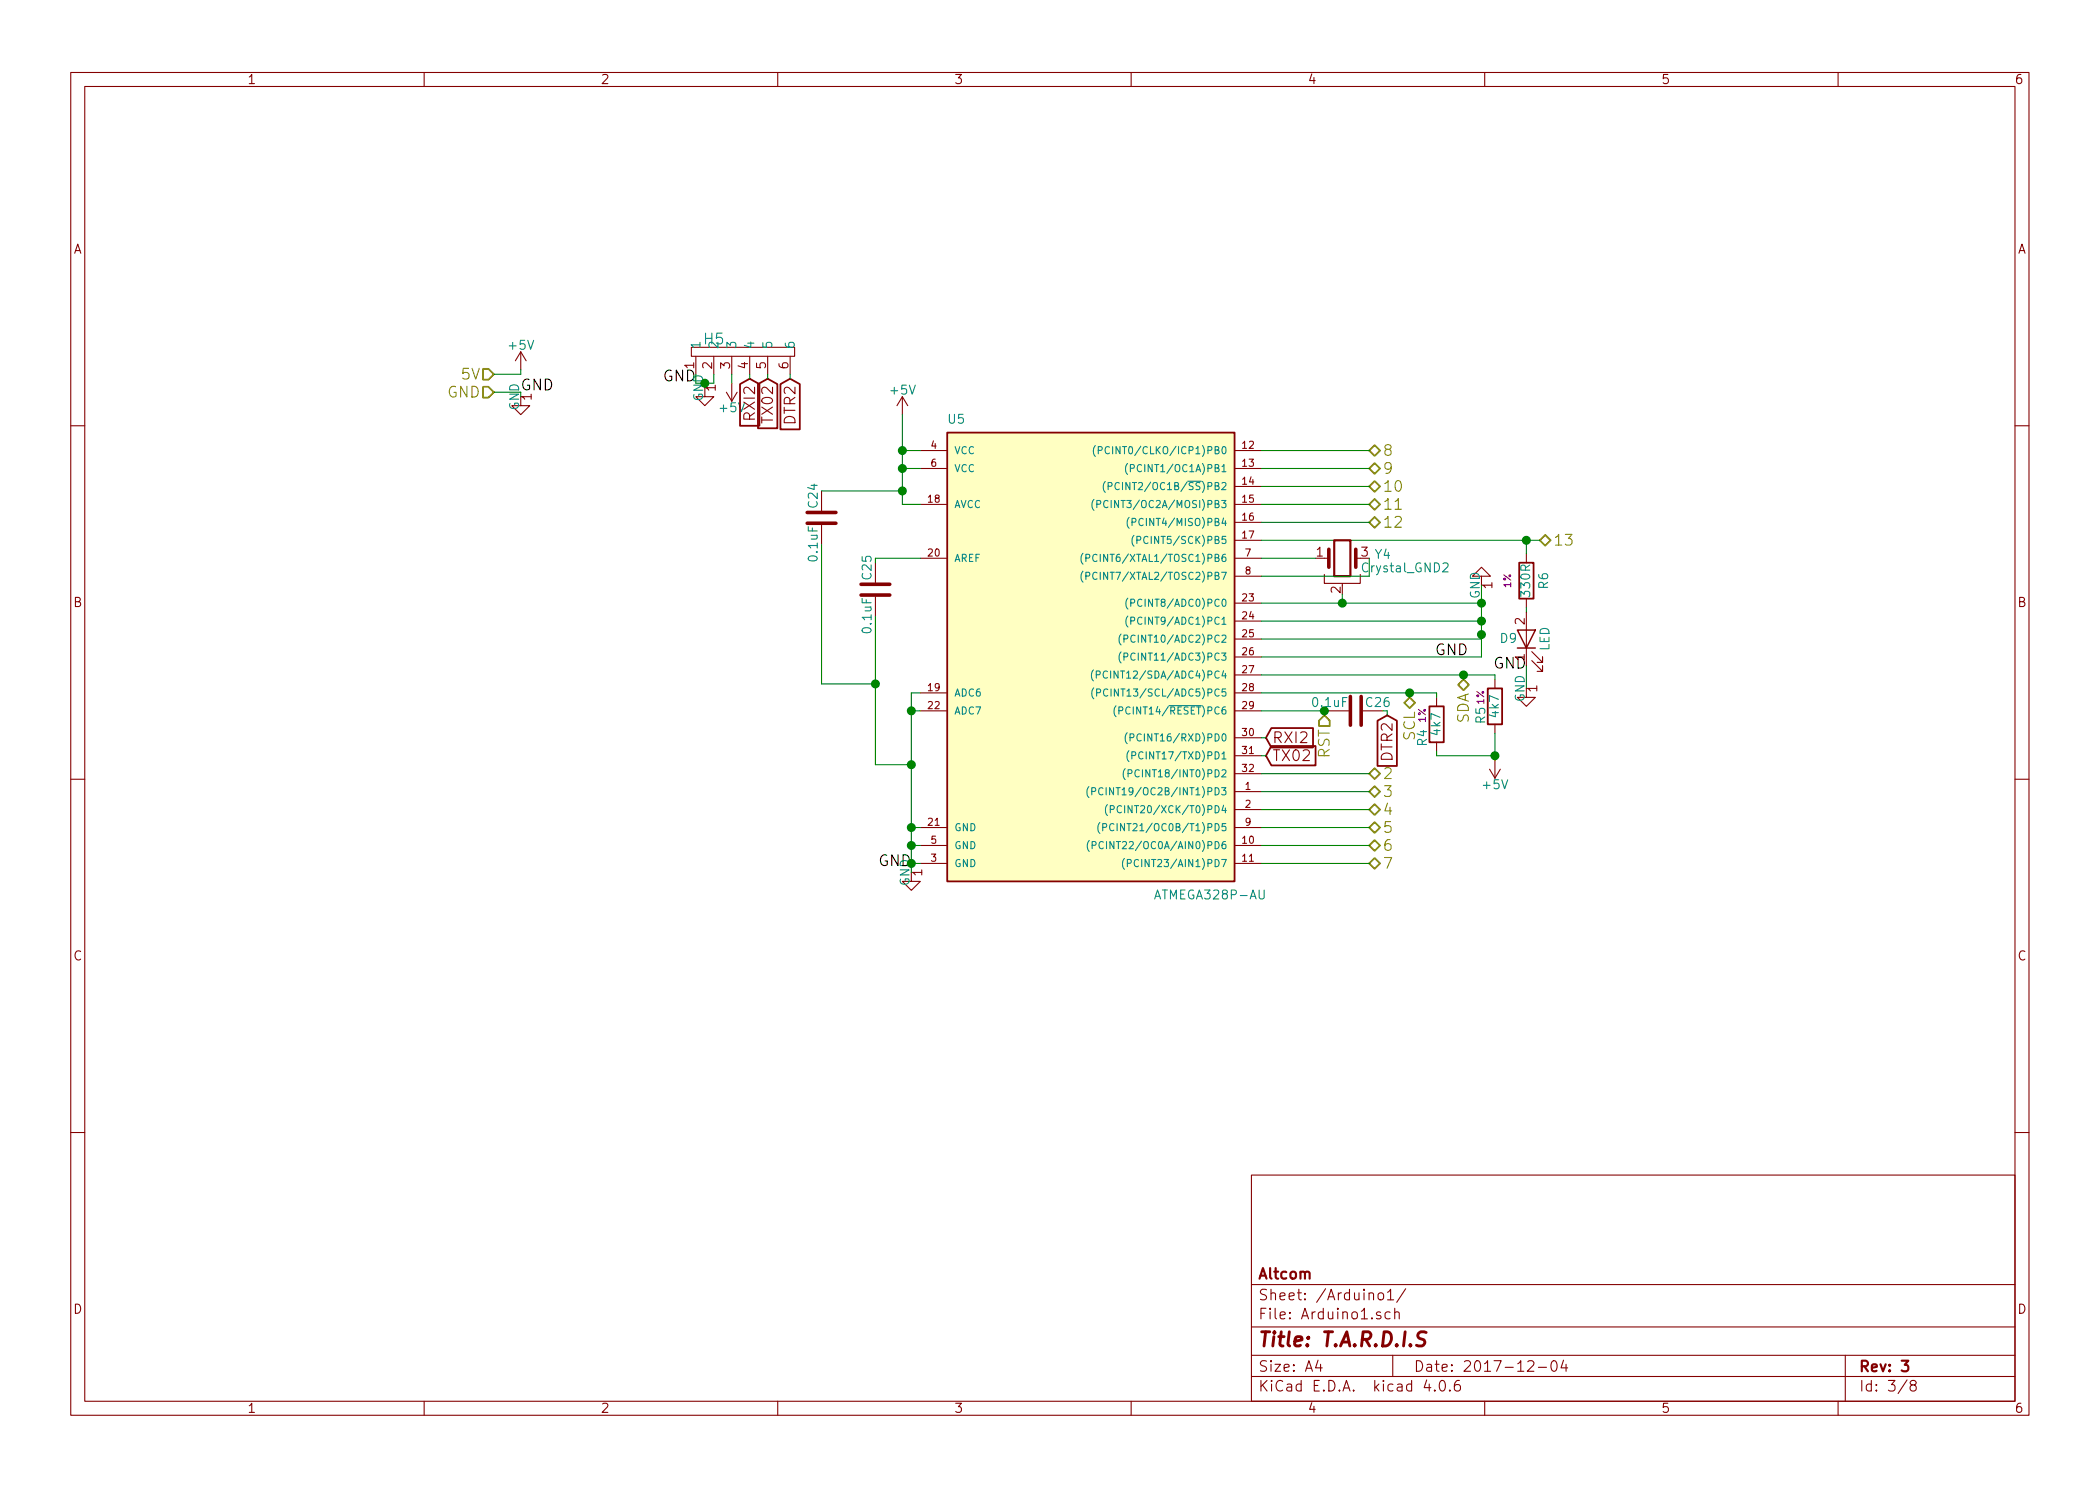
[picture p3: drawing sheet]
EESchema Schematic File Version 2
LIBS:Tardis-rescue
LIBS:power
LIBS:device
LIBS:transistors
LIBS:conn
LIBS:linear
LIBS:regul
LIBS:74xx
LIBS:cmos4000
LIBS:adc-dac
LIBS:memory
LIBS:xilinx
LIBS:microcontrollers
LIBS:dsp
LIBS:microchip
LIBS:analog_switches
LIBS:motorola
LIBS:texas
LIBS:intel
LIBS:audio
LIBS:interface
LIBS:digital-audio
LIBS:philips
LIBS:display
LIBS:cypress
LIBS:siliconi
LIBS:opto
LIBS:atmel
LIBS:contrib
LIBS:valves
LIBS:Tardis
LIBS:Tardis-cache
EELAYER 25 0
EELAYER END
$Descr A4 11693 8268
encoding utf-8
Sheet 3 8
Title "T.A.R.D.I.S"
Date "2017-12-04"
Rev "3"
Comp "Altcom"
Comment1 ""
Comment2 ""
Comment3 ""
Comment4 ""
$EndDescr
Text HLabel 2750 2175 0    60   Input ~ 0
GND
$Comp
L +5V #PWR40
U 1 1
P 2900 2050
F 0 "#PWR40" H 2900 1900 50  0001 C CNN
F 1 "+5V" H 2900 2190 50  0000 C CNN
F 2 "" H 2900 2050 50  0001 C CNN
F 3 "" H 2900 2050 50  0001 C CNN
	1    2900 2050
	1    0    0    -1  
$EndComp
Text HLabel 2750 2075 0    60   Input ~ 0
5V
Wire Wire Line
	2750 2075 2900 2075
Wire Wire Line
	2900 2075 2900 2050
$Comp
L GND-RESCUE-Tardis #PWR41
U 1 1
P 2900 2200
F 0 "#PWR41" H 2900 1950 50  0001 C CNN
F 1 "GND" H 2900 2050 50  0001 C CNN
F 2 "" H 2900 2200 50  0001 C CNN
F 3 "" H 2900 2200 50  0001 C CNN
	1    2900 2200
	1    0    0    -1  
$EndComp
Wire Wire Line
	2750 2175 2900 2175
Wire Wire Line
	2900 2175 2900 2200
Text Label 2900 2175 0    60   ~ 0
GND
$Comp
L Header1 H5
U 1 1
P 4075 1975
F 0 "H5" H 3975 2075 60  0000 C CNN
F 1 "Header1" H 4075 2000 60  0001 C CNN
F 2 "Pin_Headers:Pin_Header_Straight_1x06_Pitch2.54mm" H 4075 1975 60  0001 C CNN
F 3 "" H 4075 1975 60  0001 C CNN
	1    4075 1975
	1    0    0    -1  
$EndComp
Text Label 3875 2125 2    60   ~ 0
GND
$Comp
L ATMEGA328P-AU U5
U 1 1
P 6025 3600
F 0 "U5" H 5275 4850 50  0000 L BNN
F 1 "ATMEGA328P-AU" H 6425 2200 50  0000 L BNN
F 2 "Housings_QFP:TQFP-32_7x7mm_Pitch0.8mm" H 6025 3600 50  0001 C CIN
F 3 "" H 6025 3600 50  0001 C CNN
	1    6025 3600
	1    0    0    -1  
$EndComp
Text HLabel 7625 4300 2    60   BiDi ~ 0
2
Text HLabel 7625 4400 2    60   BiDi ~ 0
3
Text HLabel 7625 4500 2    60   BiDi ~ 0
4
Text HLabel 7625 4600 2    60   BiDi ~ 0
5
Text HLabel 7625 4700 2    60   BiDi ~ 0
6
Text HLabel 7625 4800 2    60   BiDi ~ 0
7
Text HLabel 7625 2500 2    60   BiDi ~ 0
8
Text HLabel 7625 2600 2    60   BiDi ~ 0
9
Text HLabel 7625 2700 2    60   BiDi ~ 0
10
Text HLabel 7625 2800 2    60   BiDi ~ 0
11
Text HLabel 7625 2900 2    60   BiDi ~ 0
12
Text HLabel 8575 3000 2    60   BiDi ~ 0
13
Wire Wire Line
	7025 2500 7625 2500
Wire Wire Line
	7025 2600 7625 2600
Wire Wire Line
	7025 2700 7625 2700
Wire Wire Line
	7025 2800 7625 2800
Wire Wire Line
	7025 2900 7625 2900
Wire Wire Line
	7025 3000 8575 3000
$Comp
L R R6
U 1 1
P 8500 3225
F 0 "R6" V 8400 3225 50  0000 C CNN
F 1 "330R" V 8500 3225 50  0000 C CNN
F 2 "Resistors_SMD:R_0603_HandSoldering" V 8430 3225 50  0001 C CNN
F 3 "" H 8500 3225 50  0001 C CNN
F 4 "1%" V 8600 3225 39  0000 C CNN "%"
	1    8500 3225
	-1   0    0    1   
$EndComp
$Comp
L LED D9
U 1 1
P 8500 3550
F 0 "D9" V 8500 3650 50  0000 C CNN
F 1 "LED" H 8500 3450 50  0000 C CNN
F 2 "LEDs:LED_0805_HandSoldering" H 8500 3550 50  0001 C CNN
F 3 "" H 8500 3550 50  0001 C CNN
	1    8500 3550
	0    -1   -1   0   
$EndComp
Text Label 8500 3725 2    60   ~ 0
GND
Wire Wire Line
	8500 3375 8500 3400
Wire Wire Line
	8500 3075 8500 3000
Connection ~ 8500 3000
Wire Wire Line
	8500 3700 8500 3825
$Comp
L GND-RESCUE-Tardis #PWR48
U 1 1
P 8500 3825
F 0 "#PWR48" H 8500 3575 50  0001 C CNN
F 1 "GND" H 8500 3675 50  0001 C CNN
F 2 "" H 8500 3825 50  0001 C CNN
F 3 "" H 8500 3825 50  0001 C CNN
	1    8500 3825
	1    0    0    -1  
$EndComp
$Comp
L GND-RESCUE-Tardis #PWR46
U 1 1
P 8250 3250
F 0 "#PWR46" H 8250 3000 50  0001 C CNN
F 1 "GND" H 8250 3100 50  0001 C CNN
F 2 "" H 8250 3250 50  0001 C CNN
F 3 "" H 8250 3250 50  0001 C CNN
	1    8250 3250
	-1   0    0    1   
$EndComp
Wire Wire Line
	7025 3350 8250 3350
Wire Wire Line
	8250 3250 8250 3650
Wire Wire Line
	7025 3450 8250 3450
Connection ~ 8250 3450
Wire Wire Line
	7025 3550 8250 3550
Wire Wire Line
	8250 3550 8250 3525
Connection ~ 8250 3525
Wire Wire Line
	8250 3650 7025 3650
Text Label 8175 3650 2    60   ~ 0
GND
Text HLabel 7850 3875 3    60   BiDi ~ 0
SCL
Text HLabel 8150 3775 3    60   BiDi ~ 0
SDA
$Comp
L R R4
U 1 1
P 8000 4025
F 0 "R4" V 8075 4100 50  0000 C CNN
F 1 "4k7" V 8000 4025 50  0000 C CNN
F 2 "Resistors_SMD:R_0603_HandSoldering" V 7930 4025 50  0001 C CNN
F 3 "" H 8000 4025 50  0001 C CNN
F 4 "1%" V 8075 3975 39  0000 C CNN "%"
	1    8000 4025
	-1   0    0    1   
$EndComp
$Comp
L R R5
U 1 1
P 8325 3925
F 0 "R5" V 8400 3975 50  0000 C CNN
F 1 "4k7" V 8325 3925 50  0000 C CNN
F 2 "Resistors_SMD:R_0603_HandSoldering" V 8255 3925 50  0001 C CNN
F 3 "" H 8325 3925 50  0001 C CNN
F 4 "1%" V 8400 3875 39  0000 C CNN "%"
	1    8325 3925
	-1   0    0    1   
$EndComp
$Comp
L +5V #PWR47
U 1 1
P 8325 4225
F 0 "#PWR47" H 8325 4075 50  0001 C CNN
F 1 "+5V" H 8325 4365 50  0000 C CNN
F 2 "" H 8325 4225 50  0001 C CNN
F 3 "" H 8325 4225 50  0001 C CNN
	1    8325 4225
	-1   0    0    1   
$EndComp
Connection ~ 8250 3350
Wire Wire Line
	7025 4300 7625 4300
Wire Wire Line
	7025 4400 7625 4400
Wire Wire Line
	7025 4500 7625 4500
Wire Wire Line
	7625 4600 7025 4600
Wire Wire Line
	7025 4700 7625 4700
Wire Wire Line
	7625 4800 7025 4800
Wire Wire Line
	7025 3750 8325 3750
Wire Wire Line
	8325 3750 8325 3775
Wire Wire Line
	8150 3775 8150 3750
Connection ~ 8150 3750
Wire Wire Line
	7025 3850 8000 3850
Wire Wire Line
	8000 3850 8000 3875
Wire Wire Line
	7850 3875 7850 3850
Connection ~ 7850 3850
Wire Wire Line
	8000 4175 8000 4200
Wire Wire Line
	8000 4200 8325 4200
Wire Wire Line
	8325 4075 8325 4225
Connection ~ 8325 4200
$Comp
L +5V #PWR43
U 1 1
P 4075 2125
F 0 "#PWR43" H 4075 1975 50  0001 C CNN
F 1 "+5V" H 4075 2265 50  0000 C CNN
F 2 "" H 4075 2125 50  0001 C CNN
F 3 "" H 4075 2125 50  0001 C CNN
	1    4075 2125
	-1   0    0    1   
$EndComp
Wire Wire Line
	4075 2075 4075 2125
Text GLabel 4175 2100 3    60   Input ~ 0
RXI2
Text GLabel 4275 2100 3    60   Input ~ 0
TX02
Text GLabel 4400 2100 3    60   Input ~ 0
DTR2
Wire Wire Line
	4175 2075 4175 2100
Wire Wire Line
	4275 2075 4275 2100
Wire Wire Line
	4400 2075 4400 2100
$Comp
L GND-RESCUE-Tardis #PWR42
U 1 1
P 3925 2150
F 0 "#PWR42" H 3925 1900 50  0001 C CNN
F 1 "GND" H 3925 2000 50  0001 C CNN
F 2 "" H 3925 2150 50  0001 C CNN
F 3 "" H 3925 2150 50  0001 C CNN
	1    3925 2150
	1    0    0    -1  
$EndComp
Wire Wire Line
	3875 2075 3875 2125
Wire Wire Line
	3875 2125 3975 2125
Wire Wire Line
	3975 2125 3975 2075
Wire Wire Line
	3925 2125 3925 2150
Connection ~ 3925 2125
Text HLabel 7375 3975 3    60   Input ~ 0
RST
$Comp
L C C26
U 1 1
P 7550 3950
F 0 "C26" V 7500 4000 50  0000 L CNN
F 1 "0.1uF" V 7500 3700 50  0000 L CNN
F 2 "Capacitors_SMD:C_0603_HandSoldering" H 7588 3800 50  0001 C CNN
F 3 "" H 7550 3950 50  0001 C CNN
	1    7550 3950
	0    1    1    0   
$EndComp
Text GLabel 7725 3975 3    60   Input ~ 0
DTR2
Wire Wire Line
	7725 3975 7725 3950
Wire Wire Line
	7725 3950 7700 3950
Wire Wire Line
	7025 3950 7400 3950
Wire Wire Line
	7375 3975 7375 3950
Connection ~ 7375 3950
$Comp
L GND-RESCUE-Tardis #PWR45
U 1 1
P 5075 4850
F 0 "#PWR45" H 5075 4600 50  0001 C CNN
F 1 "GND" H 5075 4700 50  0001 C CNN
F 2 "" H 5075 4850 50  0001 C CNN
F 3 "" H 5075 4850 50  0001 C CNN
	1    5075 4850
	1    0    0    -1  
$EndComp
Text Label 5075 4825 2    60   ~ 0
GND
Wire Wire Line
	5075 4600 5125 4600
Wire Wire Line
	5075 3850 5075 4850
Wire Wire Line
	5125 4800 5075 4800
Connection ~ 5075 4800
Wire Wire Line
	5125 4700 5075 4700
Connection ~ 5075 4700
Wire Wire Line
	5075 3850 5125 3850
Connection ~ 5075 4600
Wire Wire Line
	5125 3950 5075 3950
Connection ~ 5075 3950
$Comp
L C C25
U 1 1
P 4875 3275
F 0 "C25" V 4825 3325 50  0000 L CNN
F 1 "0.1uF" V 4825 3025 50  0000 L CNN
F 2 "Capacitors_SMD:C_0603_HandSoldering" H 4913 3125 50  0001 C CNN
F 3 "" H 4875 3275 50  0001 C CNN
	1    4875 3275
	1    0    0    -1  
$EndComp
Wire Wire Line
	5125 3100 4875 3100
Wire Wire Line
	4875 3100 4875 3125
Wire Wire Line
	4875 3425 4875 4250
Wire Wire Line
	4875 4250 5075 4250
Connection ~ 5075 4250
$Comp
L +5V #PWR44
U 1 1
P 5025 2300
F 0 "#PWR44" H 5025 2150 50  0001 C CNN
F 1 "+5V" H 5025 2440 50  0000 C CNN
F 2 "" H 5025 2300 50  0001 C CNN
F 3 "" H 5025 2300 50  0001 C CNN
	1    5025 2300
	1    0    0    -1  
$EndComp
Wire Wire Line
	5025 2800 5125 2800
Wire Wire Line
	5025 2300 5025 2800
Wire Wire Line
	5125 2600 5025 2600
Connection ~ 5025 2600
Wire Wire Line
	5125 2500 5025 2500
Connection ~ 5025 2500
$Comp
L Crystal_GND2 Y4
U 1 1
P 7475 3100
F 0 "Y4" H 7700 3125 50  0000 C CNN
F 1 "Crystal_GND2" H 7825 3050 50  0000 C CNN
F 2 "Crystals:Resonator_SMD-3pin_7.2x3.0mm_HandSoldering" H 7475 3100 50  0001 C CNN
F 3 "" H 7475 3100 50  0001 C CNN
	1    7475 3100
	1    0    0    -1  
$EndComp
Wire Wire Line
	7025 3100 7325 3100
Wire Wire Line
	7625 3100 7625 3200
Wire Wire Line
	7625 3200 7025 3200
Wire Wire Line
	7475 3300 7475 3350
Connection ~ 7475 3350
$Comp
L C C24
U 1 1
P 4575 2875
F 0 "C24" V 4525 2925 50  0000 L CNN
F 1 "0.1uF" V 4525 2625 50  0000 L CNN
F 2 "Capacitors_SMD:C_0603_HandSoldering" H 4613 2725 50  0001 C CNN
F 3 "" H 4575 2875 50  0001 C CNN
	1    4575 2875
	1    0    0    -1  
$EndComp
Wire Wire Line
	4575 2725 5025 2725
Connection ~ 5025 2725
Wire Wire Line
	4575 3025 4575 3800
Wire Wire Line
	4575 3800 4875 3800
Connection ~ 4875 3800
Text GLabel 7050 4100 2    60   Input ~ 0
RXI2
Text GLabel 7050 4200 2    60   Input ~ 0
TX02
Wire Wire Line
	7050 4200 7025 4200
Wire Wire Line
	7050 4100 7025 4100
$EndSCHEMATC
